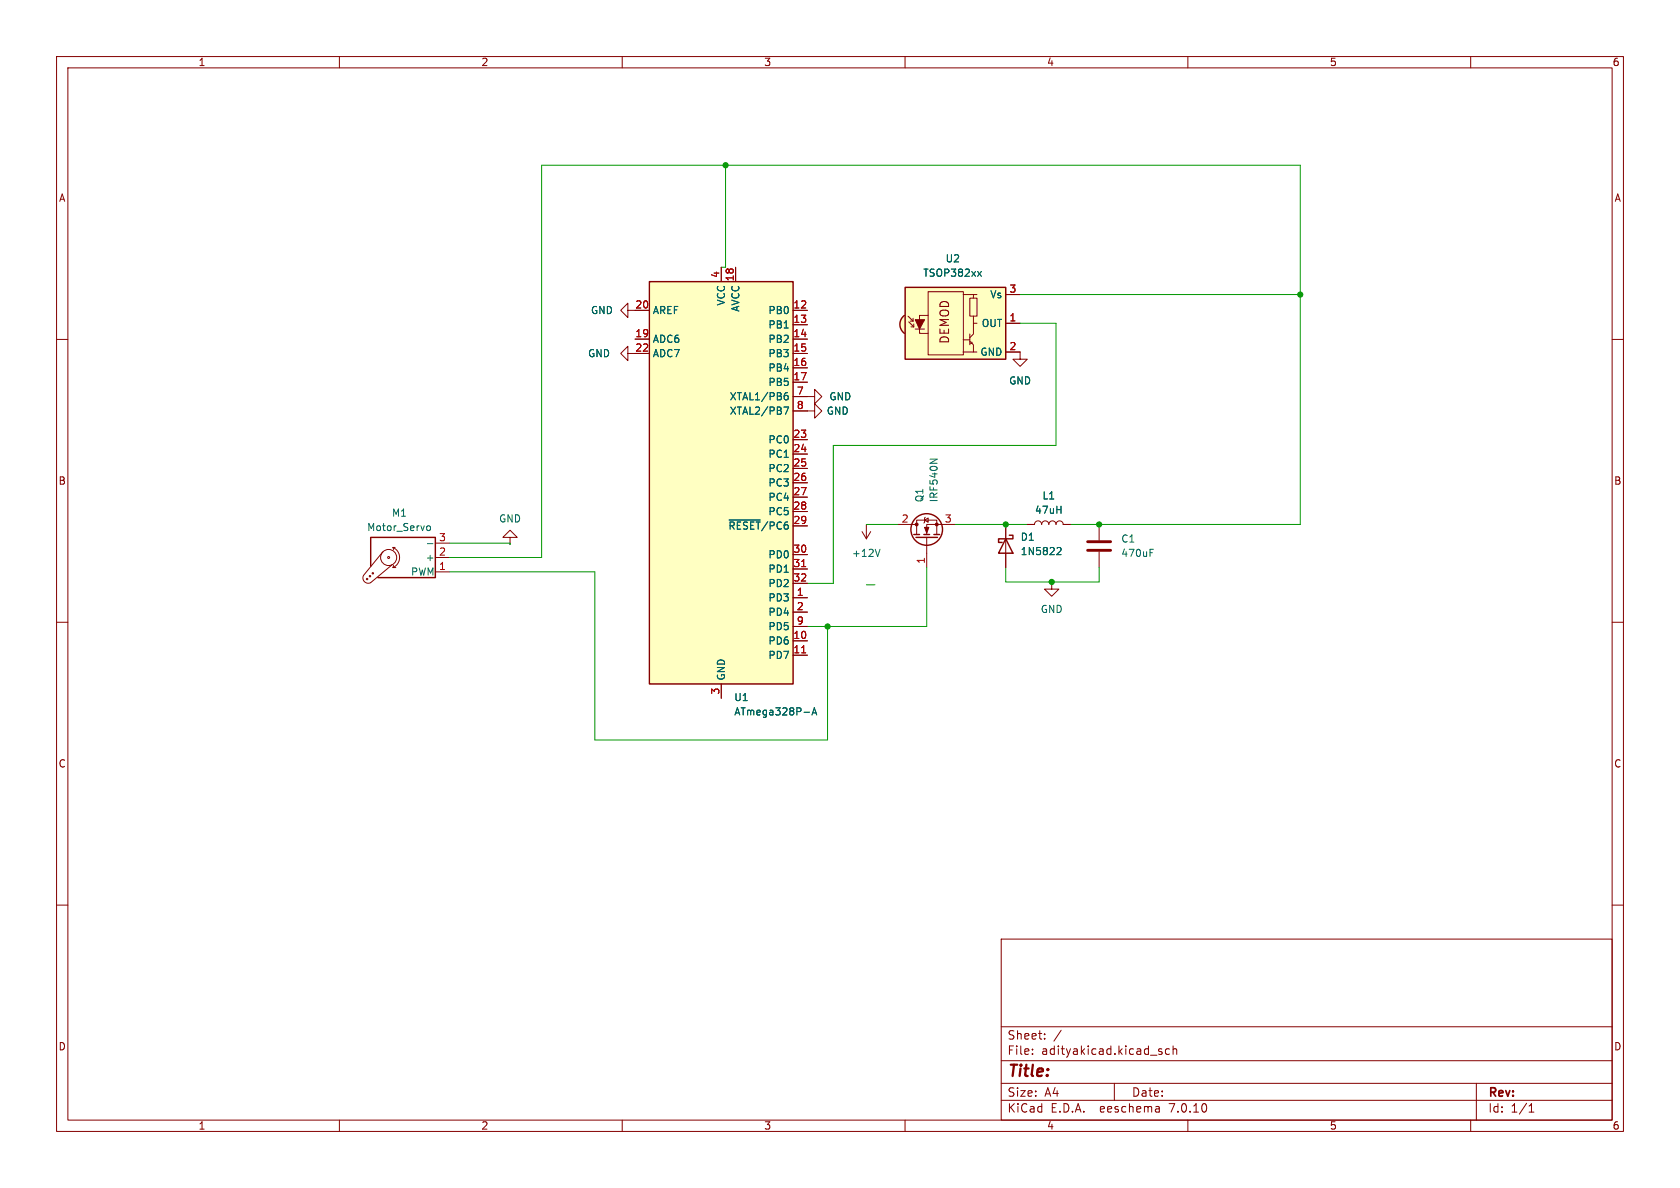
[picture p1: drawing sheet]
(kicad_sch (version 20230121) (generator eeschema)

 (paper "A4")

 (lib_symbols
  (symbol "Device:C" (pin_numbers hide) (pin_names (offset 0.254)) (in_bom yes) (on_board yes)
   (property "Reference" "C" (at 0.635 2.54 0) (effects (font (size 1.27 1.27)) (justify left)))
   (property "Value" "C" (at 0.635 -2.54 0) (effects (font (size 1.27 1.27)) (justify left)))
   (property "Footprint" "" (at 0.9652 -3.81 0) (effects (font (size 1.27 1.27)) hide))
   (property "Datasheet" "~" (at 0 0 0) (effects (font (size 1.27 1.27)) hide))
   (symbol "C_0_1"
    (polyline (pts (xy -2.032 -0.762) (xy 2.032 -0.762)) (stroke (width 0.508) (type default)) (fill (type none)))
    (polyline (pts (xy -2.032 0.762) (xy 2.032 0.762)) (stroke (width 0.508) (type default)) (fill (type none))))
   (symbol "C_1_1"
    (pin passive line (at 0 3.81 270) (length 2.794) (name "~" (effects (font (size 1.27 1.27)))) (number "1" (effects (font (size 1.27 1.27)))))
    (pin passive line (at 0 -3.81 90) (length 2.794) (name "~" (effects (font (size 1.27 1.27)))) (number "2" (effects (font (size 1.27 1.27)))))))
  (symbol "Device:L" (pin_numbers hide) (pin_names (offset 1.016) hide) (in_bom yes) (on_board yes)
   (property "Reference" "L" (at -1.27 0 90) (effects (font (size 1.27 1.27))))
   (property "Value" "L" (at 1.905 0 90) (effects (font (size 1.27 1.27))))
   (property "Footprint" "" (at 0 0 0) (effects (font (size 1.27 1.27)) hide))
   (property "Datasheet" "~" (at 0 0 0) (effects (font (size 1.27 1.27)) hide))
   (symbol "L_0_1"
    (arc (start 0 -2.54) (mid 0.6323 -1.905) (end 0 -1.27) (stroke (width 0) (type default)) (fill (type none)))
    (arc (start 0 -1.27) (mid 0.6323 -0.635) (end 0 0) (stroke (width 0) (type default)) (fill (type none)))
    (arc (start 0 0) (mid 0.6323 0.635) (end 0 1.27) (stroke (width 0) (type default)) (fill (type none)))
    (arc (start 0 1.27) (mid 0.6323 1.905) (end 0 2.54) (stroke (width 0) (type default)) (fill (type none))))
   (symbol "L_1_1"
    (pin passive line (at 0 3.81 270) (length 1.27) (name "1" (effects (font (size 1.27 1.27)))) (number "1" (effects (font (size 1.27 1.27)))))
    (pin passive line (at 0 -3.81 90) (length 1.27) (name "2" (effects (font (size 1.27 1.27)))) (number "2" (effects (font (size 1.27 1.27)))))))
  (symbol "Diode:1N5822" (pin_numbers hide) (pin_names (offset 1.016) hide) (in_bom yes) (on_board yes)
   (property "Reference" "D" (at 0 2.54 0) (effects (font (size 1.27 1.27))))
   (property "Value" "1N5822" (at 0 -2.54 0) (effects (font (size 1.27 1.27))))
   (property "Footprint" "Diode_THT:D_DO-201AD_P15.24mm_Horizontal" (at 0 -4.445 0) (effects (font (size 1.27 1.27)) hide))
   (property "Datasheet" "http://www.vishay.com/docs/88526/1n5820.pdf" (at 0 0 0) (effects (font (size 1.27 1.27)) hide))
   (symbol "1N5822_0_1"
    (polyline (pts (xy 1.27 0) (xy -1.27 0)) (stroke (width 0) (type default)) (fill (type none)))
    (polyline (pts (xy 1.27 1.27) (xy 1.27 -1.27) (xy -1.27 0) (xy 1.27 1.27)) (stroke (width 0.254) (type default)) (fill (type none)))
    (polyline (pts (xy -1.905 0.635) (xy -1.905 1.27) (xy -1.27 1.27) (xy -1.27 -1.27) (xy -0.635 -1.27) (xy -0.635 -0.635)) (stroke (width 0.254) (type default)) (fill (type none))))
   (symbol "1N5822_1_1"
    (pin passive line (at -3.81 0 0) (length 2.54) (name "K" (effects (font (size 1.27 1.27)))) (number "1" (effects (font (size 1.27 1.27)))))
    (pin passive line (at 3.81 0 180) (length 2.54) (name "A" (effects (font (size 1.27 1.27)))) (number "2" (effects (font (size 1.27 1.27)))))))
  (symbol "Interface_Optical:TSOP382xx" (in_bom yes) (on_board yes)
   (property "Reference" "U" (at -10.16 7.62 0) (effects (font (size 1.27 1.27)) (justify left)))
   (property "Value" "TSOP382xx" (at -10.16 -7.62 0) (effects (font (size 1.27 1.27)) (justify left)))
   (property "Footprint" "OptoDevice:Vishay_MINICAST-3Pin" (at -1.27 -9.525 0) (effects (font (size 1.27 1.27)) hide))
   (property "Datasheet" "http://www.vishay.com/docs/82491/tsop382.pdf" (at 16.51 7.62 0) (effects (font (size 1.27 1.27)) hide))
   (symbol "TSOP382xx_0_0"
    (arc (start -10.287 1.397) (mid -11.0899 -0.1852) (end -10.287 -1.778) (stroke (width 0.254) (type default)) (fill (type background)))
    (polyline (pts (xy 1.905 -5.08) (xy 0.127 -5.08)) (stroke (width 0) (type default)) (fill (type none)))
    (polyline (pts (xy 1.905 5.08) (xy 0.127 5.08)) (stroke (width 0) (type default)) (fill (type none)))
    (text "DEMOD" (at -3.175 0.254 900) (effects (font (size 1.524 1.524)))))
   (symbol "TSOP382xx_0_1"
    (rectangle (start -6.096 5.588) (end 0.127 -5.588) (stroke (width 0) (type default)) (fill (type none)))
    (polyline (pts (xy -8.763 0.381) (xy -9.652 1.27)) (stroke (width 0) (type default)) (fill (type none)))
    (polyline (pts (xy -8.763 0.381) (xy -9.271 0.381)) (stroke (width 0) (type default)) (fill (type none)))
    (polyline (pts (xy -8.763 0.381) (xy -8.763 0.889)) (stroke (width 0) (type default)) (fill (type none)))
    (polyline (pts (xy -8.636 -0.635) (xy -9.525 0.254)) (stroke (width 0) (type default)) (fill (type none)))
    (polyline (pts (xy -8.636 -0.635) (xy -9.144 -0.635)) (stroke (width 0) (type default)) (fill (type none)))
    (polyline (pts (xy -8.636 -0.635) (xy -8.636 -0.127)) (stroke (width 0) (type default)) (fill (type none)))
    (polyline (pts (xy -8.382 -1.016) (xy -6.731 -1.016)) (stroke (width 0) (type default)) (fill (type none)))
    (polyline (pts (xy 1.27 -2.921) (xy 0.127 -2.921)) (stroke (width 0) (type default)) (fill (type none)))
    (polyline (pts (xy 1.27 -1.905) (xy 1.27 -3.81)) (stroke (width 0) (type default)) (fill (type none)))
    (polyline (pts (xy 1.397 -3.556) (xy 1.524 -3.556)) (stroke (width 0) (type default)) (fill (type none)))
    (polyline (pts (xy 1.651 -3.556) (xy 1.524 -3.556)) (stroke (width 0) (type default)) (fill (type none)))
    (polyline (pts (xy 1.651 -3.556) (xy 1.651 -3.302)) (stroke (width 0) (type default)) (fill (type none)))
    (polyline (pts (xy 1.905 0) (xy 1.905 1.27)) (stroke (width 0) (type default)) (fill (type none)))
    (polyline (pts (xy 1.905 4.445) (xy 1.905 5.08) (xy 2.54 5.08)) (stroke (width 0) (type default)) (fill (type none)))
    (polyline (pts (xy -8.382 0.635) (xy -6.731 0.635) (xy -7.62 -1.016) (xy -8.382 0.635)) (stroke (width 0) (type default)) (fill (type outline)))
    (polyline (pts (xy -6.096 1.397) (xy -7.62 1.397) (xy -7.62 -1.778) (xy -6.096 -1.778)) (stroke (width 0) (type default)) (fill (type none)))
    (polyline (pts (xy 1.27 -3.175) (xy 1.905 -3.81) (xy 1.905 -5.08) (xy 2.54 -5.08)) (stroke (width 0) (type default)) (fill (type none)))
    (polyline (pts (xy 1.27 -2.54) (xy 1.905 -1.905) (xy 1.905 0) (xy 2.54 0)) (stroke (width 0) (type default)) (fill (type none)))
    (rectangle (start 2.54 1.27) (end 1.27 4.445) (stroke (width 0) (type default)) (fill (type none)))
    (rectangle (start 7.62 6.35) (end -10.16 -6.35) (stroke (width 0.254) (type default)) (fill (type background))))
   (symbol "TSOP382xx_1_1"
    (pin output line (at 10.16 0 180) (length 2.54) (name "OUT" (effects (font (size 1.27 1.27)))) (number "1" (effects (font (size 1.27 1.27)))))
    (pin power_in line (at 10.16 -5.08 180) (length 2.54) (name "GND" (effects (font (size 1.27 1.27)))) (number "2" (effects (font (size 1.27 1.27)))))
    (pin power_in line (at 10.16 5.08 180) (length 2.54) (name "Vs" (effects (font (size 1.27 1.27)))) (number "3" (effects (font (size 1.27 1.27)))))))
  (symbol "MCU_Microchip_ATmega:ATmega328P-A" (in_bom yes) (on_board yes)
   (property "Reference" "U" (at -12.7 36.83 0) (effects (font (size 1.27 1.27)) (justify left bottom)))
   (property "Value" "ATmega328P-A" (at 2.54 -36.83 0) (effects (font (size 1.27 1.27)) (justify left top)))
   (property "Footprint" "Package_QFP:TQFP-32_7x7mm_P0.8mm" (at 0 0 0) (effects (font (size 1.27 1.27) italic) hide))
   (property "Datasheet" "http://ww1.microchip.com/downloads/en/DeviceDoc/ATmega328_P%20AVR%20MCU%20with%20picoPower%20Technology%20Data%20Sheet%2040001984A.pdf" (at 0 0 0) (effects (font (size 1.27 1.27)) hide))
   (symbol "ATmega328P-A_0_1"
    (rectangle (start -12.7 -35.56) (end 12.7 35.56) (stroke (width 0.254) (type default)) (fill (type background))))
   (symbol "ATmega328P-A_1_1"
    (pin bidirectional line (at 15.24 -20.32 180) (length 2.54) (name "PD3" (effects (font (size 1.27 1.27)))) (number "1" (effects (font (size 1.27 1.27)))))
    (pin bidirectional line (at 15.24 -27.94 180) (length 2.54) (name "PD6" (effects (font (size 1.27 1.27)))) (number "10" (effects (font (size 1.27 1.27)))))
    (pin bidirectional line (at 15.24 -30.48 180) (length 2.54) (name "PD7" (effects (font (size 1.27 1.27)))) (number "11" (effects (font (size 1.27 1.27)))))
    (pin bidirectional line (at 15.24 30.48 180) (length 2.54) (name "PB0" (effects (font (size 1.27 1.27)))) (number "12" (effects (font (size 1.27 1.27)))))
    (pin bidirectional line (at 15.24 27.94 180) (length 2.54) (name "PB1" (effects (font (size 1.27 1.27)))) (number "13" (effects (font (size 1.27 1.27)))))
    (pin bidirectional line (at 15.24 25.4 180) (length 2.54) (name "PB2" (effects (font (size 1.27 1.27)))) (number "14" (effects (font (size 1.27 1.27)))))
    (pin bidirectional line (at 15.24 22.86 180) (length 2.54) (name "PB3" (effects (font (size 1.27 1.27)))) (number "15" (effects (font (size 1.27 1.27)))))
    (pin bidirectional line (at 15.24 20.32 180) (length 2.54) (name "PB4" (effects (font (size 1.27 1.27)))) (number "16" (effects (font (size 1.27 1.27)))))
    (pin bidirectional line (at 15.24 17.78 180) (length 2.54) (name "PB5" (effects (font (size 1.27 1.27)))) (number "17" (effects (font (size 1.27 1.27)))))
    (pin power_in line (at 2.54 38.1 270) (length 2.54) (name "AVCC" (effects (font (size 1.27 1.27)))) (number "18" (effects (font (size 1.27 1.27)))))
    (pin input line (at -15.24 25.4 0) (length 2.54) (name "ADC6" (effects (font (size 1.27 1.27)))) (number "19" (effects (font (size 1.27 1.27)))))
    (pin bidirectional line (at 15.24 -22.86 180) (length 2.54) (name "PD4" (effects (font (size 1.27 1.27)))) (number "2" (effects (font (size 1.27 1.27)))))
    (pin passive line (at -15.24 30.48 0) (length 2.54) (name "AREF" (effects (font (size 1.27 1.27)))) (number "20" (effects (font (size 1.27 1.27)))))
    (pin passive line (at 0 -38.1 90) (length 2.54) hide (name "GND" (effects (font (size 1.27 1.27)))) (number "21" (effects (font (size 1.27 1.27)))))
    (pin input line (at -15.24 22.86 0) (length 2.54) (name "ADC7" (effects (font (size 1.27 1.27)))) (number "22" (effects (font (size 1.27 1.27)))))
    (pin bidirectional line (at 15.24 7.62 180) (length 2.54) (name "PC0" (effects (font (size 1.27 1.27)))) (number "23" (effects (font (size 1.27 1.27)))))
    (pin bidirectional line (at 15.24 5.08 180) (length 2.54) (name "PC1" (effects (font (size 1.27 1.27)))) (number "24" (effects (font (size 1.27 1.27)))))
    (pin bidirectional line (at 15.24 2.54 180) (length 2.54) (name "PC2" (effects (font (size 1.27 1.27)))) (number "25" (effects (font (size 1.27 1.27)))))
    (pin bidirectional line (at 15.24 0 180) (length 2.54) (name "PC3" (effects (font (size 1.27 1.27)))) (number "26" (effects (font (size 1.27 1.27)))))
    (pin bidirectional line (at 15.24 -2.54 180) (length 2.54) (name "PC4" (effects (font (size 1.27 1.27)))) (number "27" (effects (font (size 1.27 1.27)))))
    (pin bidirectional line (at 15.24 -5.08 180) (length 2.54) (name "PC5" (effects (font (size 1.27 1.27)))) (number "28" (effects (font (size 1.27 1.27)))))
    (pin bidirectional line (at 15.24 -7.62 180) (length 2.54) (name "~{RESET}/PC6" (effects (font (size 1.27 1.27)))) (number "29" (effects (font (size 1.27 1.27)))))
    (pin power_in line (at 0 -38.1 90) (length 2.54) (name "GND" (effects (font (size 1.27 1.27)))) (number "3" (effects (font (size 1.27 1.27)))))
    (pin bidirectional line (at 15.24 -12.7 180) (length 2.54) (name "PD0" (effects (font (size 1.27 1.27)))) (number "30" (effects (font (size 1.27 1.27)))))
    (pin bidirectional line (at 15.24 -15.24 180) (length 2.54) (name "PD1" (effects (font (size 1.27 1.27)))) (number "31" (effects (font (size 1.27 1.27)))))
    (pin bidirectional line (at 15.24 -17.78 180) (length 2.54) (name "PD2" (effects (font (size 1.27 1.27)))) (number "32" (effects (font (size 1.27 1.27)))))
    (pin power_in line (at 0 38.1 270) (length 2.54) (name "VCC" (effects (font (size 1.27 1.27)))) (number "4" (effects (font (size 1.27 1.27)))))
    (pin passive line (at 0 -38.1 90) (length 2.54) hide (name "GND" (effects (font (size 1.27 1.27)))) (number "5" (effects (font (size 1.27 1.27)))))
    (pin passive line (at 0 38.1 270) (length 2.54) hide (name "VCC" (effects (font (size 1.27 1.27)))) (number "6" (effects (font (size 1.27 1.27)))))
    (pin bidirectional line (at 15.24 15.24 180) (length 2.54) (name "XTAL1/PB6" (effects (font (size 1.27 1.27)))) (number "7" (effects (font (size 1.27 1.27)))))
    (pin bidirectional line (at 15.24 12.7 180) (length 2.54) (name "XTAL2/PB7" (effects (font (size 1.27 1.27)))) (number "8" (effects (font (size 1.27 1.27)))))
    (pin bidirectional line (at 15.24 -25.4 180) (length 2.54) (name "PD5" (effects (font (size 1.27 1.27)))) (number "9" (effects (font (size 1.27 1.27)))))))
  (symbol "Motor:Motor_Servo" (pin_names (offset 0.0254)) (in_bom yes) (on_board yes)
   (property "Reference" "M" (at -5.08 4.445 0) (effects (font (size 1.27 1.27)) (justify left)))
   (property "Value" "Motor_Servo" (at -5.08 -4.064 0) (effects (font (size 1.27 1.27)) (justify left top)))
   (property "Footprint" "" (at 0 -4.826 0) (effects (font (size 1.27 1.27)) hide))
   (property "Datasheet" "http://forums.parallax.com/uploads/attachments/46831/74481.png" (at 0 -4.826 0) (effects (font (size 1.27 1.27)) hide))
   (symbol "Motor_Servo_0_1"
    (polyline (pts (xy 2.413 -1.778) (xy 2.032 -1.778)) (stroke (width 0) (type default)) (fill (type none)))
    (polyline (pts (xy 2.413 -1.778) (xy 2.286 -1.397)) (stroke (width 0) (type default)) (fill (type none)))
    (polyline (pts (xy 2.413 1.778) (xy 1.905 1.778)) (stroke (width 0) (type default)) (fill (type none)))
    (polyline (pts (xy 2.413 1.778) (xy 2.286 1.397)) (stroke (width 0) (type default)) (fill (type none)))
    (polyline (pts (xy 6.35 4.445) (xy 2.54 1.27)) (stroke (width 0) (type default)) (fill (type none)))
    (polyline (pts (xy 7.62 3.175) (xy 4.191 -1.016)) (stroke (width 0) (type default)) (fill (type none)))
    (polyline (pts (xy 5.08 3.556) (xy -5.08 3.556) (xy -5.08 -3.556) (xy 6.35 -3.556) (xy 6.35 1.524)) (stroke (width 0.254) (type default)) (fill (type none)))
    (arc (start 2.413 1.778) (mid 1.2406 0) (end 2.413 -1.778) (stroke (width 0) (type default)) (fill (type none)))
    (circle (center 3.175 0) (radius 0.1778) (stroke (width 0) (type default)) (fill (type none)))
    (circle (center 3.175 0) (radius 1.4224) (stroke (width 0) (type default)) (fill (type none)))
    (circle (center 5.969 2.794) (radius 0.127) (stroke (width 0) (type default)) (fill (type none)))
    (circle (center 6.477 3.302) (radius 0.127) (stroke (width 0) (type default)) (fill (type none)))
    (circle (center 6.985 3.81) (radius 0.127) (stroke (width 0) (type default)) (fill (type none)))
    (arc (start 7.62 3.175) (mid 7.4485 4.2735) (end 6.35 4.445) (stroke (width 0) (type default)) (fill (type none))))
   (symbol "Motor_Servo_1_1"
    (pin passive line (at -7.62 2.54 0) (length 2.54) (name "PWM" (effects (font (size 1.27 1.27)))) (number "1" (effects (font (size 1.27 1.27)))))
    (pin passive line (at -7.62 0 0) (length 2.54) (name "+" (effects (font (size 1.27 1.27)))) (number "2" (effects (font (size 1.27 1.27)))))
    (pin passive line (at -7.62 -2.54 0) (length 2.54) (name "-" (effects (font (size 1.27 1.27)))) (number "3" (effects (font (size 1.27 1.27)))))))
  (symbol "Transistor_FET:IRF540N" (pin_names hide) (in_bom yes) (on_board yes)
   (property "Reference" "Q" (at 5.08 1.905 0) (effects (font (size 1.27 1.27)) (justify left)))
   (property "Value" "IRF540N" (at 5.08 0 0) (effects (font (size 1.27 1.27)) (justify left)))
   (property "Footprint" "Package_TO_SOT_THT:TO-220-3_Vertical" (at 5.08 -1.905 0) (effects (font (size 1.27 1.27) italic) (justify left) hide))
   (property "Datasheet" "http://www.irf.com/product-info/datasheets/data/irf540n.pdf" (at 5.08 -3.81 0) (effects (font (size 1.27 1.27)) (justify left) hide))
   (symbol "IRF540N_0_1"
    (polyline (pts (xy 0.254 0) (xy -2.54 0)) (stroke (width 0) (type default)) (fill (type none)))
    (polyline (pts (xy 0.254 1.905) (xy 0.254 -1.905)) (stroke (width 0.254) (type default)) (fill (type none)))
    (polyline (pts (xy 0.762 -1.27) (xy 0.762 -2.286)) (stroke (width 0.254) (type default)) (fill (type none)))
    (polyline (pts (xy 0.762 0.508) (xy 0.762 -0.508)) (stroke (width 0.254) (type default)) (fill (type none)))
    (polyline (pts (xy 0.762 2.286) (xy 0.762 1.27)) (stroke (width 0.254) (type default)) (fill (type none)))
    (polyline (pts (xy 2.54 2.54) (xy 2.54 1.778)) (stroke (width 0) (type default)) (fill (type none)))
    (polyline (pts (xy 2.54 -2.54) (xy 2.54 0) (xy 0.762 0)) (stroke (width 0) (type default)) (fill (type none)))
    (polyline (pts (xy 0.762 -1.778) (xy 3.302 -1.778) (xy 3.302 1.778) (xy 0.762 1.778)) (stroke (width 0) (type default)) (fill (type none)))
    (polyline (pts (xy 1.016 0) (xy 2.032 0.381) (xy 2.032 -0.381) (xy 1.016 0)) (stroke (width 0) (type default)) (fill (type outline)))
    (polyline (pts (xy 2.794 0.508) (xy 2.921 0.381) (xy 3.683 0.381) (xy 3.81 0.254)) (stroke (width 0) (type default)) (fill (type none)))
    (polyline (pts (xy 3.302 0.381) (xy 2.921 -0.254) (xy 3.683 -0.254) (xy 3.302 0.381)) (stroke (width 0) (type default)) (fill (type none)))
    (circle (center 1.651 0) (radius 2.794) (stroke (width 0.254) (type default)) (fill (type none)))
    (circle (center 2.54 -1.778) (radius 0.254) (stroke (width 0) (type default)) (fill (type outline)))
    (circle (center 2.54 1.778) (radius 0.254) (stroke (width 0) (type default)) (fill (type outline))))
   (symbol "IRF540N_1_1"
    (pin input line (at -5.08 0 0) (length 2.54) (name "G" (effects (font (size 1.27 1.27)))) (number "1" (effects (font (size 1.27 1.27)))))
    (pin passive line (at 2.54 5.08 270) (length 2.54) (name "D" (effects (font (size 1.27 1.27)))) (number "2" (effects (font (size 1.27 1.27)))))
    (pin passive line (at 2.54 -5.08 90) (length 2.54) (name "S" (effects (font (size 1.27 1.27)))) (number "3" (effects (font (size 1.27 1.27)))))))
  (symbol "power:+12V" (power) (pin_names (offset 0)) (in_bom yes) (on_board yes)
   (property "Reference" "#PWR" (at 0 -3.81 0) (effects (font (size 1.27 1.27)) hide))
   (property "Value" "+12V" (at 0 3.556 0) (effects (font (size 1.27 1.27))))
   (property "Footprint" "" (at 0 0 0) (effects (font (size 1.27 1.27)) hide))
   (property "Datasheet" "" (at 0 0 0) (effects (font (size 1.27 1.27)) hide))
   (symbol "+12V_0_1"
    (polyline (pts (xy -0.762 1.27) (xy 0 2.54)) (stroke (width 0) (type default)) (fill (type none)))
    (polyline (pts (xy 0 0) (xy 0 2.54)) (stroke (width 0) (type default)) (fill (type none)))
    (polyline (pts (xy 0 2.54) (xy 0.762 1.27)) (stroke (width 0) (type default)) (fill (type none))))
   (symbol "+12V_1_1"
    (pin power_in line (at 0 0 90) (length 0) hide (name "+12V" (effects (font (size 1.27 1.27)))) (number "1" (effects (font (size 1.27 1.27)))))))
  (symbol "power:GND" (power) (pin_names (offset 0)) (in_bom yes) (on_board yes)
   (property "Reference" "#PWR" (at 0 -6.35 0) (effects (font (size 1.27 1.27)) hide))
   (property "Value" "GND" (at 0 -3.81 0) (effects (font (size 1.27 1.27))))
   (property "Footprint" "" (at 0 0 0) (effects (font (size 1.27 1.27)) hide))
   (property "Datasheet" "" (at 0 0 0) (effects (font (size 1.27 1.27)) hide))
   (symbol "GND_0_1"
    (polyline (pts (xy 0 0) (xy 0 -1.27) (xy 1.27 -1.27) (xy 0 -2.54) (xy -1.27 -1.27) (xy 0 -1.27)) (stroke (width 0) (type default)) (fill (type none))))
   (symbol "GND_1_1"
    (pin power_in line (at 0 0 270) (length 0) hide (name "GND" (effects (font (size 1.27 1.27)))) (number "1" (effects (font (size 1.27 1.27))))))))

 (junction (at 185.928 102.87) (diameter 0) (color 0 0 0 0))
 (junction (at 194.31 92.71) (diameter 0) (color 0 0 0 0))
 (junction (at 128.27 29.21) (diameter 0) (color 0 0 0 0))
 (junction (at 229.87 52.07) (diameter 0) (color 0 0 0 0))
 (junction (at 146.304 110.744) (diameter 0) (color 0 0 0 0))
 (junction (at 177.8 92.71) (diameter 0) (color 0 0 0 0))

 (wire (pts (xy 163.83 100.33) (xy 163.83 110.744)) (stroke (width 0) (type default)))
 (wire (pts (xy 147.32 78.74) (xy 186.69 78.74)) (stroke (width 0) (type default)))
 (wire (pts (xy 95.758 29.21) (xy 128.27 29.21)) (stroke (width 0) (type default)))
 (wire (pts (xy 79.502 98.552) (xy 95.758 98.552)) (stroke (width 0) (type default)))
 (wire (pts (xy 90.17 96.266) (xy 90.17 96.012)) (stroke (width 0) (type default)))
 (wire (pts (xy 128.27 47.244) (xy 127.508 47.244)) (stroke (width 0) (type default)))
 (wire (pts (xy 185.928 102.87) (xy 194.31 102.87)) (stroke (width 0) (type default)))
 (wire (pts (xy 229.87 52.07) (xy 229.87 92.71)) (stroke (width 0) (type default)))
 (wire (pts (xy 146.304 110.744) (xy 142.748 110.744)) (stroke (width 0) (type default)))
 (wire (pts (xy 79.502 101.092) (xy 105.156 101.092)) (stroke (width 0) (type default)))
 (wire (pts (xy 147.32 103.124) (xy 142.748 103.124)) (stroke (width 0) (type default)))
 (wire (pts (xy 153.162 92.71) (xy 158.75 92.71)) (stroke (width 0) (type default)))
 (wire (pts (xy 128.27 29.21) (xy 128.27 47.244)) (stroke (width 0) (type default)))
 (wire (pts (xy 147.32 78.74) (xy 147.32 103.124)) (stroke (width 0) (type default)))
 (wire (pts (xy 128.27 29.21) (xy 229.87 29.21)) (stroke (width 0) (type default)))
 (wire (pts (xy 154.686 103.378) (xy 153.162 103.378)) (stroke (width 0) (type default)))
 (wire (pts (xy 79.502 96.012) (xy 90.17 96.012)) (stroke (width 0) (type default)))
 (wire (pts (xy 186.69 78.74) (xy 186.69 57.15)) (stroke (width 0) (type default)))
 (wire (pts (xy 146.304 130.81) (xy 146.304 110.744)) (stroke (width 0) (type default)))
 (wire (pts (xy 180.34 57.15) (xy 186.69 57.15)) (stroke (width 0) (type default)))
 (wire (pts (xy 95.758 98.552) (xy 95.758 29.21)) (stroke (width 0) (type default)))
 (wire (pts (xy 163.83 110.744) (xy 146.304 110.744)) (stroke (width 0) (type default)))
 (wire (pts (xy 194.31 92.71) (xy 229.87 92.71)) (stroke (width 0) (type default)))
 (wire (pts (xy 194.31 92.71) (xy 189.23 92.71)) (stroke (width 0) (type default)))
 (wire (pts (xy 177.8 92.71) (xy 181.61 92.71)) (stroke (width 0) (type default)))
 (wire (pts (xy 177.8 102.87) (xy 185.928 102.87)) (stroke (width 0) (type default)))
 (wire (pts (xy 229.87 52.07) (xy 229.87 29.21)) (stroke (width 0) (type default)))
 (wire (pts (xy 105.156 101.092) (xy 105.156 130.81)) (stroke (width 0) (type default)))
 (wire (pts (xy 194.31 100.33) (xy 194.31 102.87)) (stroke (width 0) (type default)))
 (wire (pts (xy 180.34 52.07) (xy 229.87 52.07)) (stroke (width 0) (type default)))
 (wire (pts (xy 168.91 92.71) (xy 177.8 92.71)) (stroke (width 0) (type default)))
 (wire (pts (xy 177.8 102.87) (xy 177.8 100.33)) (stroke (width 0) (type default)))
 (wire (pts (xy 105.156 130.81) (xy 146.304 130.81)) (stroke (width 0) (type default)))

 (symbol (lib_id "power:GND") (at 185.928 102.87 0) (unit 1) (in_bom yes) (on_board yes) (dnp no) (fields_autoplaced)
  (property "Reference" "#PWR08" (at 185.928 109.22 0) (effects (font (size 1.27 1.27)) hide))
  (property "Value" "GND" (at 185.928 107.696 0) (effects (font (size 1.27 1.27))))
  (property "Footprint" "" (at 185.928 102.87 0) (effects (font (size 1.27 1.27)) hide))
  (property "Datasheet" "" (at 185.928 102.87 0) (effects (font (size 1.27 1.27)) hide)) (pin "1"))

 (symbol (lib_id "Interface_Optical:TSOP382xx") (at 170.18 57.15 0) (unit 1) (in_bom yes) (on_board yes) (dnp no) (fields_autoplaced)
  (property "Reference" "U2" (at 168.445 45.72 0) (effects (font (size 1.27 1.27))))
  (property "Value" "TSOP382xx" (at 168.445 48.26 0) (effects (font (size 1.27 1.27))))
  (property "Footprint" "OptoDevice:Vishay_MINICAST-3Pin" (at 168.91 66.675 0) (effects (font (size 1.27 1.27)) hide))
  (property "Datasheet" "http://www.vishay.com/docs/82491/tsop382.pdf" (at 186.69 49.53 0) (effects (font (size 1.27 1.27)) hide)) (pin "2") (pin "1") (pin "3"))

 (symbol (lib_id "Diode:1N5822") (at 177.8 96.52 270) (unit 1) (in_bom yes) (on_board yes) (dnp no) (fields_autoplaced)
  (property "Reference" "D1" (at 180.34 94.9325 90) (effects (font (size 1.27 1.27)) (justify left)))
  (property "Value" "1N5822" (at 180.34 97.4725 90) (effects (font (size 1.27 1.27)) (justify left)))
  (property "Footprint" "Diode_THT:D_DO-201AD_P15.24mm_Horizontal" (at 173.355 96.52 0) (effects (font (size 1.27 1.27)) hide))
  (property "Datasheet" "http://www.vishay.com/docs/88526/1n5820.pdf" (at 177.8 96.52 0) (effects (font (size 1.27 1.27)) hide)) (pin "2") (pin "1"))

 (symbol (lib_id "power:+12V") (at 153.162 92.71 180) (unit 1) (in_bom yes) (on_board yes) (dnp no) (fields_autoplaced)
  (property "Reference" "#PWR02" (at 153.162 88.9 0) (effects (font (size 1.27 1.27)) hide))
  (property "Value" "+12V" (at 153.162 97.79 0) (effects (font (size 1.27 1.27))))
  (property "Footprint" "" (at 153.162 92.71 0) (effects (font (size 1.27 1.27)) hide))
  (property "Datasheet" "" (at 153.162 92.71 0) (effects (font (size 1.27 1.27)) hide)) (pin "1"))

 (symbol (lib_id "power:GND") (at 180.34 62.23 0) (unit 1) (in_bom yes) (on_board yes) (dnp no) (fields_autoplaced)
  (property "Reference" "#PWR03" (at 180.34 68.58 0) (effects (font (size 1.27 1.27)) hide))
  (property "Value" "GND" (at 180.34 67.31 0) (effects (font (size 1.27 1.27))))
  (property "Footprint" "" (at 180.34 62.23 0) (effects (font (size 1.27 1.27)) hide))
  (property "Datasheet" "" (at 180.34 62.23 0) (effects (font (size 1.27 1.27)) hide)) (pin "1"))

 (symbol (lib_id "Device:C") (at 194.31 96.52 0) (unit 1) (in_bom yes) (on_board yes) (dnp no) (fields_autoplaced)
  (property "Reference" "C1" (at 198.12 95.25 0) (effects (font (size 1.27 1.27)) (justify left)))
  (property "Value" "470uF" (at 198.12 97.79 0) (effects (font (size 1.27 1.27)) (justify left)))
  (property "Footprint" "Capacitor_SMD:CP_Elec_3x5.3" (at 195.2752 100.33 0) (effects (font (size 1.27 1.27)) hide))
  (property "Datasheet" "~" (at 194.31 96.52 0) (effects (font (size 1.27 1.27)) hide)) (pin "2") (pin "1"))

 (symbol (lib_id "power:GND") (at 112.268 54.864 270) (unit 1) (in_bom yes) (on_board yes) (dnp no) (fields_autoplaced)
  (property "Reference" "#PWR05" (at 105.918 54.864 0) (effects (font (size 1.27 1.27)) hide))
  (property "Value" "GND" (at 108.458 54.864 90) (effects (font (size 1.27 1.27)) (justify right)))
  (property "Footprint" "" (at 112.268 54.864 0) (effects (font (size 1.27 1.27)) hide))
  (property "Datasheet" "" (at 112.268 54.864 0) (effects (font (size 1.27 1.27)) hide)) (pin "1"))

 (symbol (lib_id "MCU_Microchip_ATmega:ATmega328P-A") (at 127.508 85.344 0) (unit 1) (in_bom yes) (on_board yes) (dnp no) (fields_autoplaced)
  (property "Reference" "U1" (at 129.7021 123.2717 0) (effects (font (size 1.27 1.27)) (justify left)))
  (property "Value" "ATmega328P-A" (at 129.7021 125.8117 0) (effects (font (size 1.27 1.27)) (justify left)))
  (property "Footprint" "Package_QFP:TQFP-32_7x7mm_P0.8mm" (at 127.508 85.344 0) (effects (font (size 1.27 1.27) italic) hide))
  (property "Datasheet" "http://ww1.microchip.com/downloads/en/DeviceDoc/ATmega328_P%20AVR%20MCU%20with%20picoPower%20Technology%20Data%20Sheet%2040001984A.pdf" (at 127.508 85.344 0) (effects (font (size 1.27 1.27)) hide)) (pin "17") (pin "23") (pin "22") (pin "24") (pin "28") (pin "11") (pin "26") (pin "31") (pin "9") (pin "14") (pin "27") (pin "8") (pin "32") (pin "21") (pin "19") (pin "25") (pin "3") (pin "4") (pin "12") (pin "5") (pin "6") (pin "15") (pin "2") (pin "10") (pin "13") (pin "18") (pin "16") (pin "1") (pin "29") (pin "20") (pin "7") (pin "30"))

 (symbol (lib_id "power:GND") (at 142.748 70.104 90) (unit 1) (in_bom yes) (on_board yes) (dnp no) (fields_autoplaced)
  (property "Reference" "#PWR04" (at 149.098 70.104 0) (effects (font (size 1.27 1.27)) hide))
  (property "Value" "GND" (at 146.5072 70.104 90) (effects (font (size 1.27 1.27)) (justify right)))
  (property "Footprint" "" (at 142.748 70.104 0) (effects (font (size 1.27 1.27)) hide))
  (property "Datasheet" "" (at 142.748 70.104 0) (effects (font (size 1.27 1.27)) hide)) (pin "1"))

 (symbol (lib_id "power:GND") (at 112.268 62.484 270) (unit 1) (in_bom yes) (on_board yes) (dnp no) (fields_autoplaced)
  (property "Reference" "#PWR06" (at 105.918 62.484 0) (effects (font (size 1.27 1.27)) hide))
  (property "Value" "GND" (at 107.95 62.484 90) (effects (font (size 1.27 1.27)) (justify right)))
  (property "Footprint" "" (at 112.268 62.484 0) (effects (font (size 1.27 1.27)) hide))
  (property "Datasheet" "" (at 112.268 62.484 0) (effects (font (size 1.27 1.27)) hide)) (pin "1"))

 (symbol (lib_id "power:GND") (at 90.17 96.266 180) (unit 1) (in_bom yes) (on_board yes) (dnp no) (fields_autoplaced)
  (property "Reference" "#PWR09" (at 90.17 89.916 0) (effects (font (size 1.27 1.27)) hide))
  (property "Value" "GND" (at 90.17 91.694 0) (effects (font (size 1.27 1.27))))
  (property "Footprint" "" (at 90.17 96.266 0) (effects (font (size 1.27 1.27)) hide))
  (property "Datasheet" "" (at 90.17 96.266 0) (effects (font (size 1.27 1.27)) hide)) (pin "1"))

 (symbol (lib_id "Motor:Motor_Servo") (at 71.882 98.552 180) (unit 1) (in_bom yes) (on_board yes) (dnp no) (fields_autoplaced)
  (property "Reference" "M1" (at 70.6231 90.678 0) (effects (font (size 1.27 1.27))))
  (property "Value" "Motor_Servo" (at 70.6231 93.218 0) (effects (font (size 1.27 1.27))))
  (property "Footprint" "Connector_JST:JST_ZE_B05B-ZESK-D_1x05_P1.50mm_Vertical" (at 71.882 93.726 0) (effects (font (size 1.27 1.27)) hide))
  (property "Datasheet" "http://forums.parallax.com/uploads/attachments/46831/74481.png" (at 71.882 93.726 0) (effects (font (size 1.27 1.27)) hide)) (pin "3") (pin "2") (pin "1"))

 (symbol (lib_id "power:GND") (at 142.748 72.644 90) (unit 1) (in_bom yes) (on_board yes) (dnp no) (fields_autoplaced)
  (property "Reference" "#PWR07" (at 149.098 72.644 0) (effects (font (size 1.27 1.27)) hide))
  (property "Value" "GND" (at 146.05 72.644 90) (effects (font (size 1.27 1.27)) (justify right)))
  (property "Footprint" "" (at 142.748 72.644 0) (effects (font (size 1.27 1.27)) hide))
  (property "Datasheet" "" (at 142.748 72.644 0) (effects (font (size 1.27 1.27)) hide)) (pin "1"))

 (symbol (lib_id "Device:L") (at 185.42 92.71 90) (unit 1) (in_bom yes) (on_board yes) (dnp no) (fields_autoplaced)
  (property "Reference" "L1" (at 185.42 87.63 90) (effects (font (size 1.27 1.27))))
  (property "Value" "47uH" (at 185.42 90.17 90) (effects (font (size 1.27 1.27))))
  (property "Footprint" "Inductor_SMD:L_6.3x6.3_H3" (at 185.42 92.71 0) (effects (font (size 1.27 1.27)) hide))
  (property "Datasheet" "~" (at 185.42 92.71 0) (effects (font (size 1.27 1.27)) hide)) (pin "1") (pin "2"))

 (symbol (lib_id "Transistor_FET:IRF540N") (at 163.83 95.25 90) (unit 1) (in_bom yes) (on_board yes) (dnp no)
  (property "Reference" "Q1" (at 162.56 88.9 0) (effects (font (size 1.27 1.27)) (justify left)))
  (property "Value" "IRF540N" (at 165.1 88.9 0) (effects (font (size 1.27 1.27)) (justify left)))
  (property "Footprint" "Package_TO_SOT_THT:TO-220-3_Vertical" (at 165.735 90.17 0) (effects (font (size 1.27 1.27) italic) (justify left) hide))
  (property "Datasheet" "http://www.irf.com/product-info/datasheets/data/irf540n.pdf" (at 167.64 90.17 0) (effects (font (size 1.27 1.27)) (justify left) hide)) (pin "3") (pin "1") (pin "2"))

 (sheet_instances (path "" (page "1"))))
